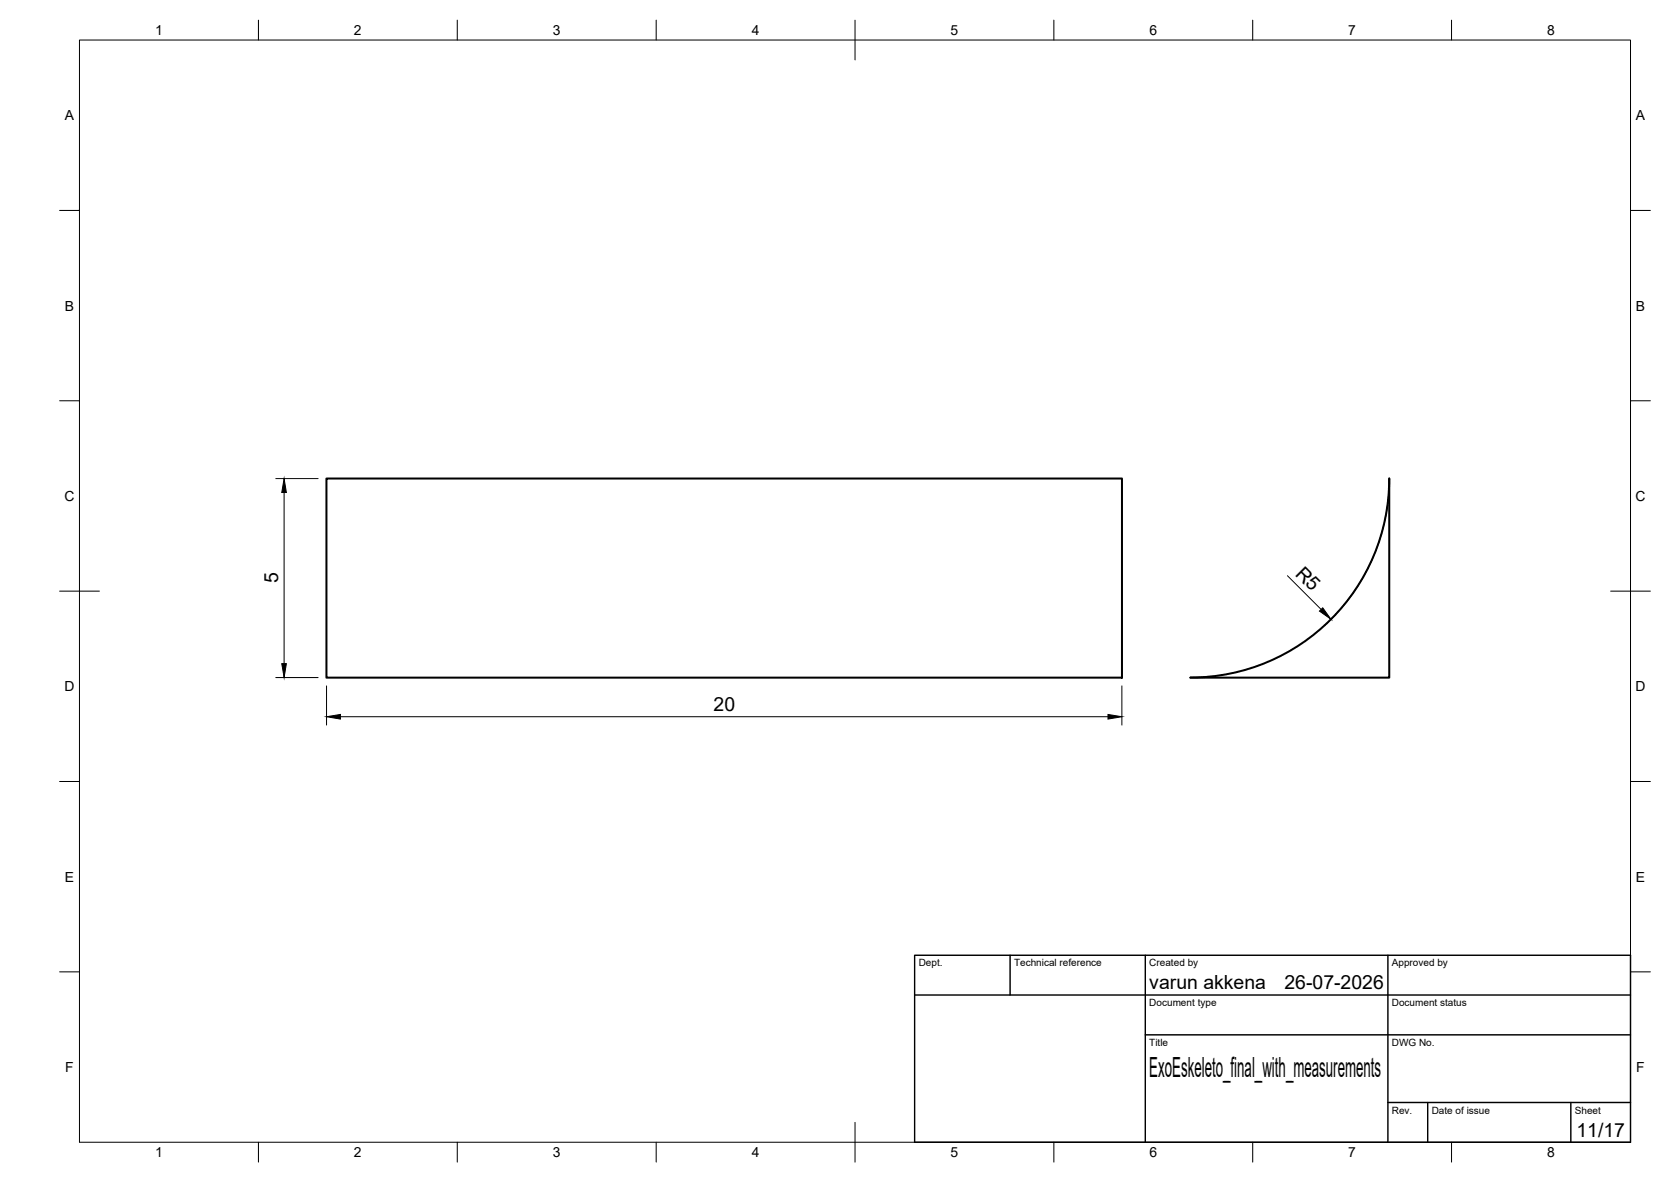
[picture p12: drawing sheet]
<svg xmlns="http://www.w3.org/2000/svg" width="420mm" height="297mm" viewBox="0 0 420 297" stroke-linecap="round" stroke-linejoin="round" font-family="sans-serif">
<!-- layer: Visible -->
<path d="M82.1 120.3h200v50h-200zM349.3 120.3v50h-50a50.1 50.1 0 0 0 50-50z" fill="none" stroke="#000" stroke-width=".51"/>
<!-- layer: BORDER -->
<g fill="none" stroke="#000" stroke-width=".25">
<path d="M20 10.1h390v276.9h-390zM65 5.1v5M115 5.1v5M165 5.1v5M215 5.1v10M265 5.1v5M315 5.1v5M365 5.1v5M15 52.9h5M410 52.9h5M15 100.7h5M410 100.7h5"/>
<path d="M15 148.6h10M405 148.6h10M15 196.4h5M410 196.4h5M15 244.2h5M410 244.2h5M65 287v5M115 287v5M165 287v5M215 282.1v9.9M265 287v5M315 287v5"/>
<path d="M365 287v5"/>
</g>
<!-- layer: TITLEBLOCK -->
<path d="M230 240.1h180v46.9h-180zM230 250h180M254 240.1v9.9M288 240.1v46.9M349 240.1v46.9M288 260.1h122M349 277.1h61M359 277.1v9.9M395 277.1v9.9" fill="none" stroke="#000" stroke-width=".36"/>
<!-- layer: FD_Dimensions -->
<path d="M69.3 120.3h10.7M71.4 123.8v43M349.3 122.4a50 50 0 0 1-16.1 34.7M323.7 144.7l8.5 8.4M69.3 170.3h10.7M82.1 172.4v9.8M282.1 172.4v9.8M85.6 180.1h193" fill="none" stroke="#000" stroke-width=".25"/>
<path d="M71.4 120.3l.6 3.5h-1.2zM331.8 153.6l.8-.9 2.1 2.9zM70.8 166.8h1.2l-.6 3.5zM82.1 180.1l3.5-.6v1.2zM278.6 179.5l3.5 .6-3.5 .6z" fill="#000" stroke="#000" stroke-width=".25"/>
<text font-size="7" x="289" y="270.6">ExoEskeleto_final_with_measurements</text>
<g font-size="4.9">
<text x="70" y="146.6" transform="rotate(-90 70 146.6)">5</text>
<text x="325.5" y="144.4" transform="rotate(45 325.5 144.4)">R5</text>
<text x="179.4" y="178.7">20</text>
<text x="289" y="248.5">varun akkena</text>
<text x="323" y="248.5">26-07-2026</text>
<text x="396.4" y="285.7">11/17</text>
</g>
<g font-size="3.5">
<text x="39" y="8.8">1</text>
<text x="89" y="8.8">2</text>
<text x="139" y="8.8">3</text>
<text x="189" y="8.8">4</text>
<text x="239" y="8.8">5</text>
<text x="289" y="8.8">6</text>
<text x="339" y="8.8">7</text>
<text x="389" y="8.8">8</text>
<text x="16.3" y="30.2">A</text>
<text x="411.3" y="30.2">A</text>
<text x="16.3" y="78">B</text>
<text x="411.3" y="78">B</text>
<text x="16.2" y="125.9">C</text>
<text x="411.2" y="125.9">C</text>
<text x="16.2" y="173.7">D</text>
<text x="411.2" y="173.7">D</text>
<text x="16.3" y="221.6">E</text>
<text x="411.3" y="221.6">E</text>
<text x="16.4" y="269.4">F</text>
<text x="411.4" y="269.4">F</text>
<text x="39" y="290.8">1</text>
<text x="89" y="290.8">2</text>
<text x="139" y="290.8">3</text>
<text x="189" y="290.8">4</text>
<text x="239" y="290.8">5</text>
<text x="289" y="290.8">6</text>
<text x="339" y="290.8">7</text>
<text x="389" y="290.8">8</text>
</g>
<g font-size="2.5">
<text x="231" y="242.9">Dept.</text>
<text x="255" y="242.9">Technical reference</text>
<text x="289" y="242.9">Created by</text>
<text x="350" y="242.9">Approved by</text>
<text x="289" y="252.8">Document type</text>
<text x="350" y="252.8">Document status</text>
<text x="289" y="262.9">Title</text>
<text x="350" y="262.9">DWG No.</text>
<text x="350" y="279.9">Rev.</text>
<text x="360" y="279.9">Date of issue</text>
<text x="396" y="279.9">Sheet</text>
</g>
</svg>
